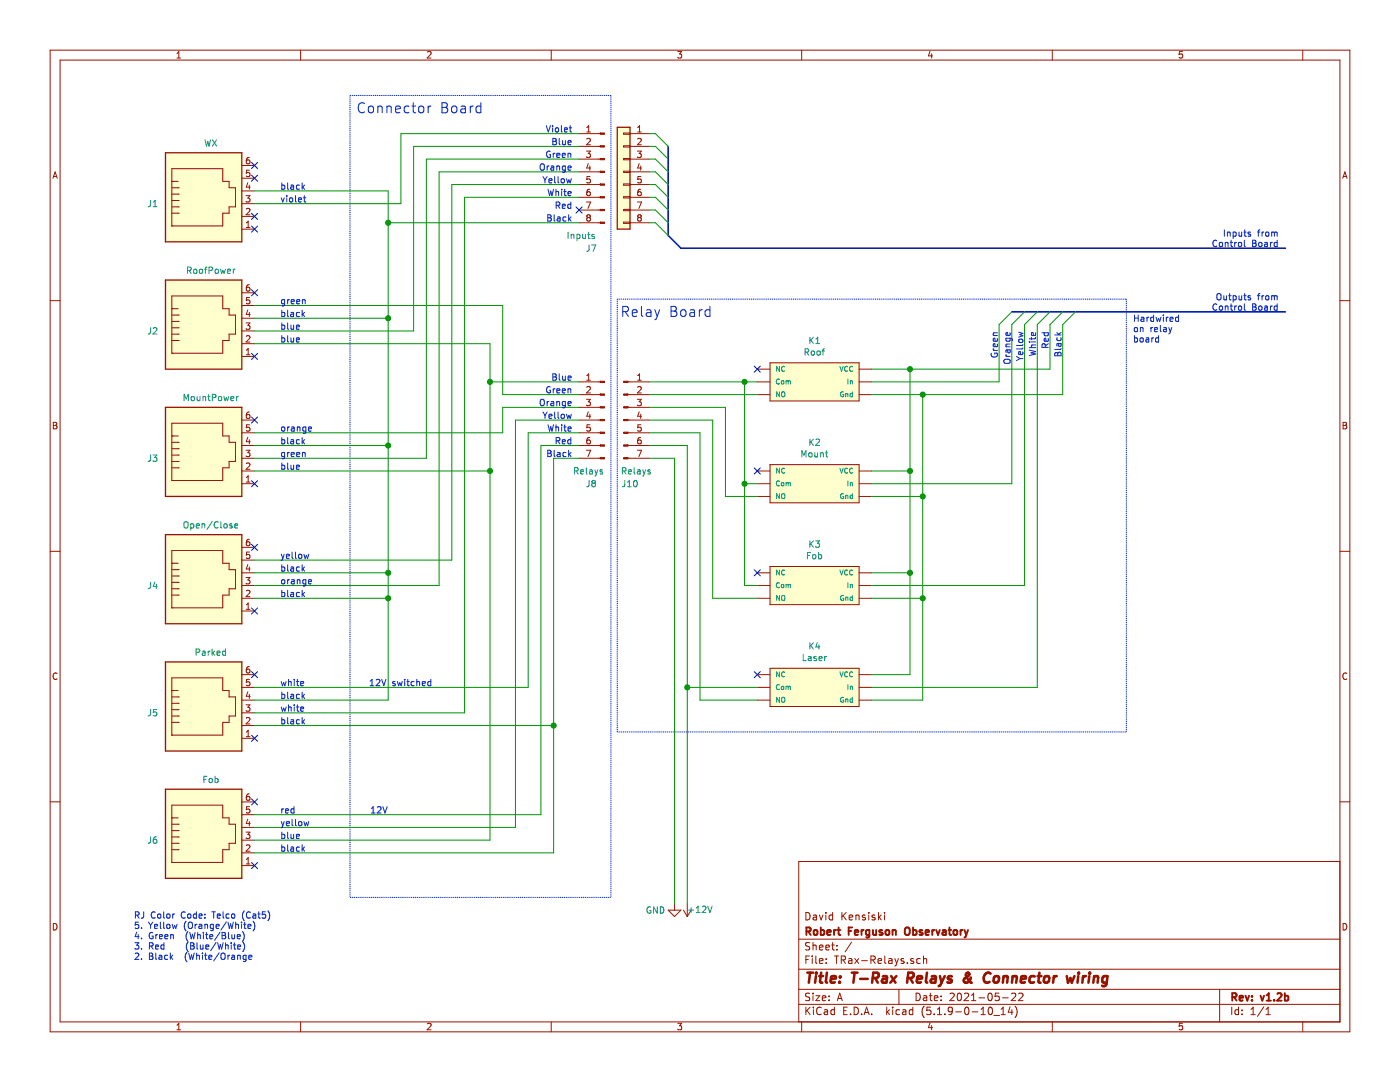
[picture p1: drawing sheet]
EESchema Schematic File Version 4
EELAYER 30 0
EELAYER END
$Descr A 11000 8500
encoding utf-8
Sheet 1 1
Title "T-Rax Relays & Connector wiring"
Date "2021-05-22"
Rev "v1.2b"
Comp "Robert Ferguson Observatory"
Comment1 "David Kensiski"
Comment2 ""
Comment3 ""
Comment4 ""
$EndDescr
Text Notes 4500 1050 2    50   ~ 0
Violet
Text Notes 4500 1750 2    50   ~ 0
Black
Text Notes 4500 1650 2    50   ~ 0
Red
Text Notes 4500 1550 2    50   ~ 0
White
Text Notes 4500 1450 2    50   ~ 0
Yellow
Text Notes 4500 1350 2    50   ~ 0
Orange
Text Notes 4500 1250 2    50   ~ 0
Green
Text Notes 4500 1150 2    50   ~ 0
Blue
Entry Wire Line
	8050 2550 8150 2450
Entry Wire Line
	8250 2450 8150 2550
Entry Wire Line
	8350 2450 8250 2550
Entry Wire Line
	8050 2450 7950 2550
Entry Wire Line
	7950 2450 7850 2550
Entry Wire Line
	8450 2450 8350 2550
Text Notes 8350 2600 3    50   ~ 0
Black
Text Notes 8250 2600 3    50   ~ 0
Red
Text Notes 8150 2600 3    50   ~ 0
White
Text Notes 8050 2600 3    50   ~ 0
Yellow
Text Notes 7950 2600 3    50   ~ 0
Orange
Text Notes 7850 2600 3    50   ~ 0
Green
$Comp
L Connector:6P6C J1
U 1 1
P 1600 1600
F 0 "J1" H 1200 1600 50  0000 C CNN
F 1 "WX" H 1657 2076 50  0000 C CNN
F 2 "" V 1600 1625 50  0001 C CNN
F 3 "~" V 1600 1625 50  0001 C CNN
	1    1600 1600
	1    0    0    -1  
$EndComp
$Comp
L Connector:6P6C J3
U 1 1
P 1600 3600
F 0 "J3" H 1200 3600 50  0000 C CNN
F 1 "MountPower" H 1657 4076 50  0000 C CNN
F 2 "" V 1600 3625 50  0001 C CNN
F 3 "~" V 1600 3625 50  0001 C CNN
	1    1600 3600
	1    0    0    -1  
$EndComp
$Comp
L Connector:6P6C J2
U 1 1
P 1600 2600
F 0 "J2" H 1200 2600 50  0000 C CNN
F 1 "RoofPower" H 1657 3076 50  0000 C CNN
F 2 "" V 1600 2625 50  0001 C CNN
F 3 "~" V 1600 2625 50  0001 C CNN
	1    1600 2600
	1    0    0    -1  
$EndComp
$Comp
L Connector:6P6C J4
U 1 1
P 1600 4600
F 0 "J4" H 1200 4600 50  0000 C CNN
F 1 "Open/Close" H 1657 5076 50  0000 C CNN
F 2 "" V 1600 4625 50  0001 C CNN
F 3 "~" V 1600 4625 50  0001 C CNN
	1    1600 4600
	1    0    0    -1  
$EndComp
$Comp
L Connector:6P6C J5
U 1 1
P 1600 5600
F 0 "J5" H 1200 5600 50  0000 C CNN
F 1 "Parked" H 1657 6076 50  0000 C CNN
F 2 "" V 1600 5625 50  0001 C CNN
F 3 "~" V 1600 5625 50  0001 C CNN
	1    1600 5600
	1    0    0    -1  
$EndComp
$Comp
L myLib:Relay_Module K1
U 1 1
P 6400 2950
F 0 "K1" H 6400 3225 50  0000 C CNN
F 1 "Roof" H 6400 3134 50  0000 C CNN
F 2 "" H 6400 2950 50  0001 C CNN
F 3 "" H 6400 2950 50  0001 C CNN
	1    6400 2950
	-1   0    0    -1  
$EndComp
$Comp
L myLib:Relay_Module K2
U 1 1
P 6400 3750
F 0 "K2" H 6400 4025 50  0000 C CNN
F 1 "Mount" H 6400 3934 50  0000 C CNN
F 2 "" H 6400 3750 50  0001 C CNN
F 3 "" H 6400 3750 50  0001 C CNN
	1    6400 3750
	-1   0    0    -1  
$EndComp
$Comp
L myLib:Relay_Module K3
U 1 1
P 6400 4550
F 0 "K3" H 6400 4825 50  0000 C CNN
F 1 "Fob" H 6400 4734 50  0000 C CNN
F 2 "" H 6400 4550 50  0001 C CNN
F 3 "" H 6400 4550 50  0001 C CNN
	1    6400 4550
	-1   0    0    -1  
$EndComp
$Comp
L myLib:Relay_Module K4
U 1 1
P 6400 5350
F 0 "K4" H 6400 5625 50  0000 C CNN
F 1 "Laser" H 6400 5534 50  0000 C CNN
F 2 "" H 6400 5350 50  0001 C CNN
F 3 "" H 6400 5350 50  0001 C CNN
	1    6400 5350
	-1   0    0    -1  
$EndComp
Text Notes 1050 7550 0    50   ~ 0
RJ Color Code: Telco (Cat5)\n5. Yellow (Orange/White)\n4. Green  (White/Blue)\n3. Red    (Blue/White)\n2. Black  (White/Orange
Wire Wire Line
	2000 1600 3150 1600
Wire Wire Line
	2000 2600 3250 2600
Wire Wire Line
	2000 3600 3350 3600
Wire Wire Line
	2000 4600 3450 4600
Wire Wire Line
	2000 4400 3550 4400
Wire Wire Line
	2000 5600 3650 5600
Text Notes 10050 2450 2    50   ~ 0
Outputs from\nControl Board
Text Notes 10050 1950 2    50   ~ 0
Inputs from\nControl Board
Wire Wire Line
	6850 2900 7150 2900
Wire Wire Line
	6850 3100 7250 3100
Wire Wire Line
	7150 2900 7150 3700
Wire Wire Line
	7150 5300 6850 5300
Connection ~ 7150 2900
Wire Wire Line
	7250 3100 7250 3900
Wire Wire Line
	7250 5500 6850 5500
Connection ~ 7250 3100
Wire Wire Line
	6850 4500 7150 4500
Connection ~ 7150 4500
Wire Wire Line
	7150 4500 7150 5300
Wire Wire Line
	6850 4700 7250 4700
Connection ~ 7250 4700
Wire Wire Line
	7250 4700 7250 5500
Wire Wire Line
	6850 3700 7150 3700
Connection ~ 7150 3700
Wire Wire Line
	7150 3700 7150 4500
Wire Wire Line
	6850 3900 7250 3900
Connection ~ 7250 3900
Wire Wire Line
	7250 3900 7250 4700
$Comp
L power:+12V #PWR0101
U 1 1
P 5400 7100
F 0 "#PWR0101" H 5400 6950 50  0001 C CNN
F 1 "+12V" H 5300 7150 50  0000 C CNN
F 2 "" H 5400 7100 50  0001 C CNN
F 3 "" H 5400 7100 50  0001 C CNN
	1    5400 7100
	-1   0    0    1   
$EndComp
$Comp
L power:GND #PWR0102
U 1 1
P 5300 7100
F 0 "#PWR0102" H 5300 6850 50  0001 C CNN
F 1 "GND" H 5150 7050 50  0000 C CNN
F 2 "" H 5300 7100 50  0001 C CNN
F 3 "" H 5300 7100 50  0001 C CNN
	1    5300 7100
	1    0    0    -1  
$EndComp
NoConn ~ 5950 2900
NoConn ~ 5950 3700
NoConn ~ 5950 4500
NoConn ~ 5950 5300
NoConn ~ 2000 1700
NoConn ~ 2000 1400
Wire Wire Line
	5950 3800 5850 3800
Wire Wire Line
	5950 4600 5850 4600
Wire Wire Line
	2000 5400 4150 5400
Wire Wire Line
	5950 4700 5600 4700
$Comp
L Connector:6P6C J6
U 1 1
P 1600 6600
F 0 "J6" H 1200 6600 50  0000 C CNN
F 1 "Fob" H 1657 7076 50  0000 C CNN
F 2 "" V 1600 6625 50  0001 C CNN
F 3 "~" V 1600 6625 50  0001 C CNN
	1    1600 6600
	1    0    0    -1  
$EndComp
Text Notes 3400 5400 2    50   ~ 0
12V switched
Wire Wire Line
	2000 5700 4350 5700
Wire Wire Line
	2000 2400 3950 2400
Wire Wire Line
	2000 3400 3950 3400
Wire Wire Line
	5850 3000 5950 3000
Connection ~ 5850 3800
Wire Wire Line
	5850 3800 5850 4600
Wire Wire Line
	2000 6500 4050 6500
$Comp
L Connector:Conn_01x07_Male J10
U 1 1
P 4900 3300
F 0 "J10" H 4950 2800 50  0000 C CNN
F 1 "Relays" H 5000 2900 50  0000 C CNN
F 2 "" H 4900 3300 50  0001 C CNN
F 3 "~" H 4900 3300 50  0001 C CNN
	1    4900 3300
	1    0    0    -1  
$EndComp
$Comp
L Connector:Conn_01x07_Male J8
U 1 1
P 4750 3300
F 0 "J8" H 4900 2800 50  0000 R CNN
F 1 "Relays" H 5000 2900 50  0000 R CNN
F 2 "" H 4750 3300 50  0001 C CNN
F 3 "~" H 4750 3300 50  0001 C CNN
	1    4750 3300
	-1   0    0    -1  
$EndComp
Connection ~ 5850 3000
Wire Wire Line
	5100 3100 5950 3100
Wire Wire Line
	5850 3000 5850 3800
Wire Wire Line
	5700 3200 5700 3900
Wire Wire Line
	5100 3200 5700 3200
Wire Wire Line
	5700 3900 5950 3900
Wire Wire Line
	5100 3300 5600 3300
Wire Wire Line
	5600 3300 5600 4700
Wire Wire Line
	3950 3100 3950 2400
Wire Wire Line
	3950 3200 3950 3400
Wire Wire Line
	4050 3300 4050 6500
Wire Wire Line
	3850 6600 3850 3700
Connection ~ 3850 3700
Wire Wire Line
	2000 6600 3850 6600
Wire Wire Line
	2000 3700 3850 3700
Wire Wire Line
	2000 2700 3850 2700
Wire Wire Line
	5100 3400 5500 3400
Wire Wire Line
	4150 3400 4150 5400
Wire Wire Line
	2000 6700 4350 6700
Wire Wire Line
	5100 3500 5400 3500
Wire Wire Line
	5100 3600 5300 3600
Wire Wire Line
	5300 3600 5300 7100
Wire Wire Line
	4350 3600 4350 5700
Connection ~ 4350 5700
Wire Wire Line
	4350 5700 4350 6700
Wire Wire Line
	2000 6400 4250 6400
Wire Wire Line
	4250 3500 4250 6400
Text Notes 3050 6400 2    50   ~ 0
12V\n
Wire Wire Line
	3950 3100 4550 3100
Wire Wire Line
	3850 2700 3850 3000
Connection ~ 3850 3000
Wire Wire Line
	3850 3000 3850 3700
Wire Wire Line
	3950 3200 4550 3200
Wire Wire Line
	4150 3400 4550 3400
Wire Wire Line
	4350 3600 4550 3600
Wire Notes Line
	4850 5750 4850 2350
Text Notes 5600 2500 2    79   ~ 0
Relay Board
Wire Wire Line
	4550 3000 3850 3000
Wire Wire Line
	4550 3300 4050 3300
Wire Wire Line
	4550 3500 4250 3500
$Comp
L Connector:Conn_01x08_Male J7
U 1 1
P 4750 1350
F 0 "J7" H 4900 750 50  0000 R CNN
F 1 "Inputs" H 5050 850 50  0000 R CNN
F 2 "" H 4750 1350 50  0001 C CNN
F 3 "~" H 4750 1350 50  0001 C CNN
	1    4750 1350
	-1   0    0    -1  
$EndComp
Wire Wire Line
	3250 1150 4550 1150
Wire Wire Line
	3350 1250 4550 1250
Wire Wire Line
	3450 1350 4550 1350
Wire Wire Line
	3550 1450 4550 1450
Wire Wire Line
	3650 1550 4550 1550
NoConn ~ 4550 1650
Wire Wire Line
	3650 1550 3650 5600
Wire Wire Line
	3550 1450 3550 4400
Wire Wire Line
	3450 1350 3450 4600
Wire Wire Line
	3350 1250 3350 3600
Wire Wire Line
	3250 1150 3250 2600
Wire Wire Line
	3150 1600 3150 1050
Wire Wire Line
	3150 1050 4550 1050
Wire Wire Line
	3050 1500 3050 1750
Wire Wire Line
	2000 5500 3050 5500
Wire Wire Line
	2000 1500 3050 1500
Wire Wire Line
	4550 1750 3050 1750
Connection ~ 3050 1750
Wire Wire Line
	3050 1750 3050 2500
Wire Wire Line
	2000 2500 3050 2500
Connection ~ 3050 2500
Wire Wire Line
	3050 2500 3050 3500
Wire Wire Line
	2000 3500 3050 3500
Connection ~ 3050 3500
Wire Wire Line
	3050 3500 3050 4500
Wire Wire Line
	2000 4500 3050 4500
Connection ~ 3050 4500
Wire Wire Line
	3050 4500 3050 4700
Wire Wire Line
	2000 4700 3050 4700
Connection ~ 3050 4700
Wire Wire Line
	3050 4700 3050 5500
Wire Notes Line
	4800 750  2750 750 
Wire Notes Line
	2750 750  2750 7050
Wire Notes Line
	2750 7050 4800 7050
Wire Notes Line
	4800 750  4800 7050
Text Notes 3800 900  2    79   ~ 0
Connector Board
Entry Wire Line
	5250 1850 5150 1750
Entry Wire Line
	5250 1150 5150 1050
Entry Wire Line
	5250 1250 5150 1150
Entry Wire Line
	5250 1350 5150 1250
Entry Wire Line
	5250 1450 5150 1350
Entry Wire Line
	5250 1550 5150 1450
Entry Wire Line
	5250 1650 5150 1550
Entry Wire Line
	5250 1750 5150 1650
$Comp
L Connector_Generic:Conn_01x08 J9
U 1 1
P 4900 1350
F 0 "J9" H 4818 1775 50  0001 C CNN
F 1 "Conn_01x08" H 4818 1776 50  0001 C CNN
F 2 "" H 4900 1350 50  0001 C CNN
F 3 "~" H 4900 1350 50  0001 C CNN
	1    4900 1350
	-1   0    0    -1  
$EndComp
Wire Wire Line
	5100 1050 5150 1050
Wire Wire Line
	5100 1150 5150 1150
Wire Wire Line
	5100 1250 5150 1250
Wire Wire Line
	5100 1350 5150 1350
Wire Wire Line
	5100 1450 5150 1450
Wire Wire Line
	5100 1550 5150 1550
Wire Wire Line
	5100 1650 5150 1650
Wire Wire Line
	5100 1750 5150 1750
Entry Bus Bus
	5250 1850 5350 1950
Wire Wire Line
	8350 2550 8350 3100
Wire Wire Line
	8250 2550 8250 2900
Wire Wire Line
	8150 2550 8150 5400
Wire Wire Line
	8050 2550 8050 4600
Wire Wire Line
	7850 2550 7850 3000
Wire Wire Line
	7950 2550 7950 3800
Text Notes 4500 3600 2    50   ~ 0
Black
Text Notes 4500 3500 2    50   ~ 0
Red
Text Notes 4500 3400 2    50   ~ 0
White
Text Notes 4500 3300 2    50   ~ 0
Yellow
Text Notes 4500 3200 2    50   ~ 0
Orange
Text Notes 4500 3100 2    50   ~ 0
Green
Text Notes 4500 3000 2    50   ~ 0
Blue
Text Notes 8900 2700 0    50   ~ 0
Hardwired\non relay\nboard
Wire Wire Line
	6850 3000 7850 3000
Wire Wire Line
	6850 3800 7950 3800
Wire Wire Line
	6850 4600 8050 4600
Wire Wire Line
	6850 5400 8150 5400
Wire Wire Line
	7150 2900 8250 2900
Wire Wire Line
	7250 3100 8350 3100
Wire Wire Line
	5100 3000 5850 3000
Wire Notes Line
	8850 2350 8850 5750
Wire Notes Line
	4850 2350 8850 2350
Wire Notes Line
	4850 5750 8850 5750
Wire Bus Line
	5350 1950 10100 1950
NoConn ~ 2000 6300
NoConn ~ 2000 6800
NoConn ~ 2000 5800
NoConn ~ 2000 5300
NoConn ~ 2000 4800
NoConn ~ 2000 4300
NoConn ~ 2000 3800
NoConn ~ 2000 3300
NoConn ~ 2000 2800
NoConn ~ 2000 2300
NoConn ~ 2000 1800
NoConn ~ 2000 1300
Text Notes 2200 6700 0    50   ~ 0
black
Text Notes 2200 6600 0    50   ~ 0
blue
Text Notes 2200 6500 0    50   ~ 0
yellow
Text Notes 2200 6400 0    50   ~ 0
red
Text Notes 2200 5700 0    50   ~ 0
black
Text Notes 2200 4700 0    50   ~ 0
black
Text Notes 2200 3500 0    50   ~ 0
black
Text Notes 2200 2700 0    50   ~ 0
blue
Text Notes 2200 1600 0    50   ~ 0
violet
Text Notes 2200 5600 0    50   ~ 0
white
Text Notes 2200 5500 0    50   ~ 0
black
Text Notes 2200 5400 0    50   ~ 0
white
Text Notes 2200 4600 0    50   ~ 0
orange
Text Notes 2200 4500 0    50   ~ 0
black
Text Notes 2200 4400 0    50   ~ 0
yellow
Text Notes 2200 3600 0    50   ~ 0
green
Text Notes 2200 3700 0    50   ~ 0
blue
Text Notes 2200 3400 0    50   ~ 0
orange
Text Notes 2200 2600 0    50   ~ 0
blue
Text Notes 2200 2500 0    50   ~ 0
black
Text Notes 2200 2400 0    50   ~ 0
green
Text Notes 2200 1500 0    50   ~ 0
black
Wire Wire Line
	5400 3500 5400 5400
Wire Wire Line
	5500 5500 5950 5500
Wire Wire Line
	5500 3400 5500 5500
Wire Wire Line
	5950 5400 5400 5400
Wire Bus Line
	7950 2450 10100 2450
Wire Bus Line
	5250 1150 5250 1850
Connection ~ 5400 5400
Wire Wire Line
	5400 5400 5400 7100
$EndSCHEMATC
